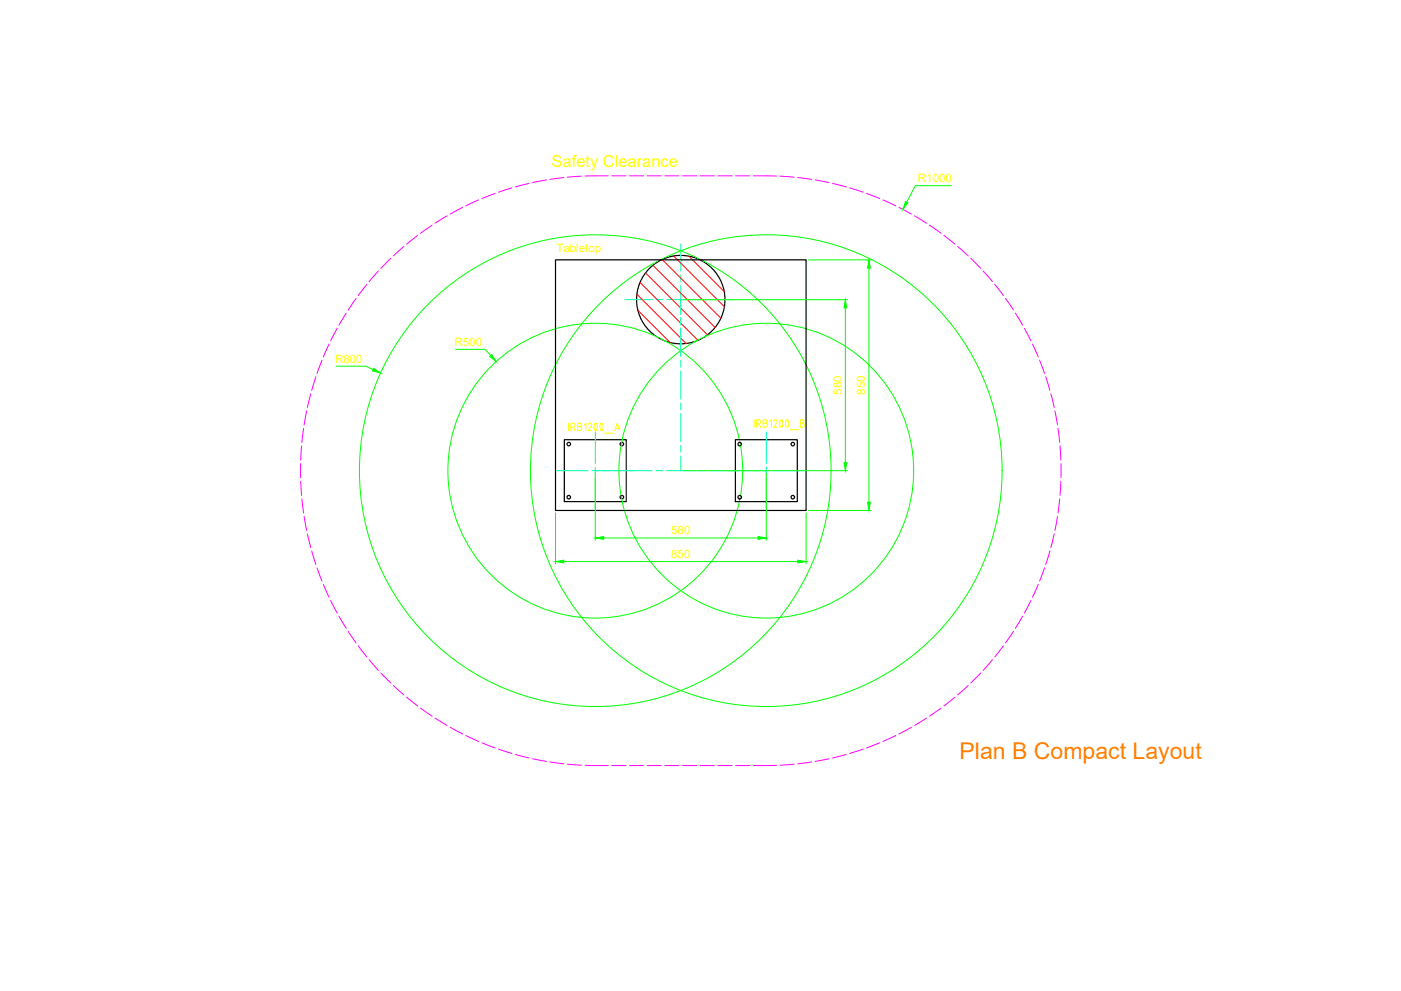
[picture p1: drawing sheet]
<svg xmlns="http://www.w3.org/2000/svg" width="594mm" height="420mm" viewBox="0 0 594 420" stroke-linecap="round" stroke-linejoin="round" font-family="sans-serif">
<!-- layer: AM_0 -->
<g fill="none" stroke="#000" stroke-width=".51">
<path d="M235.6 110.2h106.2v106.2h-106.2zM239.3 186.4h26.2v26.3h-26.2zM311.8 186.4h26.3v26.3h-26.3z"/>
<circle cx="288.7" cy="127" r="18.7"/>
<circle cx="241.2" cy="188.3" r=".75"/>
<circle cx="263.7" cy="188.3" r=".75"/>
<circle cx="313.7" cy="188.3" r=".75"/>
<circle cx="336.2" cy="188.3" r=".75"/>
<circle cx="241.2" cy="210.8" r=".75"/>
<circle cx="263.7" cy="210.8" r=".75"/>
<circle cx="313.7" cy="210.8" r=".75"/>
<circle cx="336.2" cy="210.8" r=".75"/>
</g>
<!-- layer: AM_7 -->
<g fill="none" stroke="#0ff" stroke-width=".42">
<path d="M288.7 103.4v11.7M288.7 116.5v3M265 127h11.7M278.2 127h3M282.7 127h12M288.7 121.1v12.2M288.7 134.6v3.2M288.7 139v12.3M296.2 127h3M300.7 127h11.7M288.7 152.8v3M288.7 157.3v12"/>
<path d="M288.7 170.8v3M288.7 175.3v12M235.9 199.6h13.5M250.9 199.6h25.7M252.4 183v13.6M252.4 198.1v3M278.1 199.6h3M288.7 193.3v6.3h-6.1M288.7 188.8v3M288.7 199.6h6.1M296.3 199.6h3M300.8 199.6h25.6"/>
<path d="M324.9 183v13.6M324.9 198.1v3M327.9 199.6h13.6M252.4 202.6v13.5M324.9 202.6v13.5"/>
</g>
<!-- layer: AM_8 -->
<path d="M271.4 119.8l24.6 24.5M273.7 115.7l26.3 26.3M276.9 112.5l26.3 26.4M280.8 110l24.9 24.9M285.7 108.5l21.5 21.6M292.1 108.6l15 15.1M270.1 124.8l20.8 20.9M270.5 131.6l13.7 13.6" fill="none" stroke="#f00" stroke-width=".42"/>
<!-- layer: AM_4 -->
<g fill="none" stroke="#0f0" stroke-width=".42">
<circle cx="252.4" cy="199.5" r="100"/>
<circle cx="252.4" cy="199.5" r="62.5"/>
<circle cx="324.9" cy="199.5" r="100"/>
<circle cx="324.9" cy="199.5" r="62.5"/>
</g>
<!-- layer: AM_3 -->
<g fill="none" stroke="#f0f" stroke-width=".42">
<path d="M217.1 79.7l-5.7 1.8M224.3 77.8l-5.8 1.4M231.7 76.3l-5.9 1.1M239.1 75.3l-5.9 .8M246.6 74.7l-6 .4M257.9 74.5l-9.8 .1M259.4 74.5h6M266.9 74.5h6M274.4 74.5h6M281.9 74.5h6M289.4 74.5h6M296.9 74.5h6"/>
<path d="M304.4 74.5h6M311.9 74.5h6M319.4 74.5l9.9 .1M330.8 74.7l6 .4M338.3 75.3l5.9 .8M345.7 76.3l5.9 1.1M353 77.8l5.9 1.4M360.3 79.7l5.7 1.8M177.1 99.8l-4.7 3.7M183.2 95.5l-4.9 3.4M189.6 91.5l-5.1 3.1M196.2 87.9l-5.3 2.9"/>
<path d="M203 84.8l-5.5 2.5M209.9 82l-5.5 2.2M367.4 82l5.6 2.2M374.4 84.8l5.4 2.5M381.2 87.9l5.3 2.9M387.8 91.5l5.1 3.1M394.1 95.5l4.9 3.4M400.3 99.8l4.7 3.7M160.5 114.9l-4 4.5M165.7 109.5l-4.2 4.3M171.3 104.5l-4.5 4M406.1 104.5l4.5 4"/>
<path d="M411.7 109.5l4.2 4.3M416.9 114.9l3.9 4.5M143 139.2l-2.8 5.3M146.8 132.7l-3.1 5.2M151 126.5l-3.4 5M155.5 120.6l-3.6 4.7M421.8 120.6l3.7 4.7M426.4 126.5l3.4 5M430.6 132.7l3.1 5.2M434.4 139.2l2.8 5.3M133.9 159.8l-1.7 5.7M136.5 152.7l-2.1 5.6"/>
<path d="M139.6 145.9l-2.5 5.4M437.8 145.9l2.5 5.4M440.8 152.7l2.1 5.6M443.4 159.7l1.8 5.8M130 174.2l-1 5.9M131.8 166.9l-1.5 5.9M445.6 166.9l1.4 5.9M447.3 174.2l1.1 5.9M127.5 196.6v6M127.9 189.1l-.4 6M128.7 181.6l-.7 6M448.6 181.6l.8 6"/>
<path d="M449.5 189.1l.3 6M449.9 196.6v5.9M127.5 204.1l.4 6M128 211.5l.7 6M129 219l1 5.9M448.4 219l-1.1 5.9M449.4 211.5l-.8 6M449.8 204l-.3 6M130.3 226.4l1.5 5.8M132.2 233.6l1.7 5.8M445.2 233.6l-1.8 5.8M447 226.3l-1.4 5.9"/>
<path d="M134.4 240.8l2.1 5.6M137.1 247.8l2.5 5.5M140.2 254.6l2.8 5.3M437.2 254.6l-2.8 5.3M440.3 247.8l-2.5 5.4M442.9 240.8l-2.1 5.6M143.7 261.2l3.1 5.2M147.6 267.7l3.4 4.9M151.9 273.8l3.7 4.8M156.5 279.7l4 4.5M420.8 279.7l-3.9 4.5M425.5 273.8l-3.7 4.7"/>
<path d="M429.8 267.6l-3.4 5M433.7 261.2l-3.1 5.2M161.5 285.3l4.2 4.3M166.8 290.6l4.5 4M172.4 295.6l4.7 3.7M405 295.6l-4.7 3.7M410.6 290.6l-4.5 4M415.9 285.3l-4.2 4.3M178.3 300.2l4.9 3.5M184.5 304.5l5.1 3.1M190.9 308.4l5.3 2.8M197.5 311.8l5.5 2.6"/>
<path d="M204.4 314.9l5.6 2.2M211.4 317.6l5.7 1.9M218.5 319.9l5.8 1.5M358.9 319.9l-5.8 1.5M366 317.6l-5.7 1.8M373 314.9l-5.6 2.2M379.8 311.8l-5.4 2.5M386.5 308.4l-5.3 2.8M392.9 304.5l-5.1 3.1M399.1 300.2l-5 3.4M225.8 321.7l5.9 1.1M233.2 323.1l5.9 .8"/>
<path d="M240.6 324l6 .4M248.1 324.5l9.8 .1M259.4 324.6h6M266.9 324.6h6M274.4 324.6h6M281.9 324.6h6M289.4 324.6h6M296.9 324.6h6M304.4 324.6h6M311.9 324.6h6M329.3 324.5l-9.9 .1M336.8 324l-6 .4"/>
<path d="M344.2 323.1l-5.9 .8M351.6 321.7l-5.9 1.1"/>
</g>
<!-- layer: AM_6 -->
<g fill="none" stroke="#ff0" stroke-width=".42">
<path d="M241.1 179.4v3.2M244.9 179.4h.9a.71 .71 0 0 1 .7 .7 .71 .71 0 0 1-.7 .7 .87 .87 0 0 1 .9 .9 .87 .87 0 0 1-.9 .9h-.9zM249.4 179.9a.71 .71 0 0 1 1-.5 .71 .71 0 0 1 .4 1.1M252.3 179.6l.1-.1a1.78 1.78 0 0 1 .6 2.9l-.2 .1a1.79 1.79 0 0 1-.5-2.9zM254.7 179.6l.2-.1a1.78 1.78 0 0 1 .5 2.9l-.1 .1a1.79 1.79 0 0 1-.6-2.9zM319.8 178v3.1M320.8 179.7h.9a.88 .88 0 0 0 .9-.8 .88 .88 0 0 0-.9-.9h-.9v3.1M321.9 179.7l.7 1.4M323.6 178h.9a.7 .7 0 0 1 .7 .7 .7 .7 0 0 1-.7 .7 .88 .88 0 0 1 .9 .8 .88 .88 0 0 1-.9 .9h-.9zM323.6 179.4h.9M326.4 178.7l.7-.7v3.1M328.1 178.5a.71 .71 0 0 1 1-.5 .71 .71 0 0 1 .4 1l-1.3 2.1h1.4"/>
<path d="M331 178.1l.1-.1a1.78 1.78 0 0 1 .6 2.9l-.2 .2a1.79 1.79 0 0 1-.5-3zM333.4 178.1l.2-.1a1.78 1.78 0 0 1 .5 2.9l-.1 .2a1.78 1.78 0 0 1-.6-3zM339.4 179.4h.8M340.2 177.9a.71 .71 0 0 1 .7 .8 .71 .71 0 0 1-.7 .7 .88 .88 0 0 1 .9 .8 .88 .88 0 0 1-.9 .9M340.2 178h-.8v3.1h.8M242.1 181.2h.9a.88 .88 0 0 0 .9-.9 .88 .88 0 0 0-.9-.9h-.9v3.2M243.2 181.2l.7 1.4M244.9 180.8h.9M247.7 180.1l.7-.7v3.2M250.8 180.5l-1.3 2.1h1.4M256.3 183.6h3.9M260.7 182.6l1-3.2 1.1 3.2"/>
<path d="M261 181.7h1.5M335 182.2h3.9"/>
</g>
<!-- layer: AM_5 -->
<g fill="none" stroke="#0f0" stroke-width=".42">
<path d="M403.4 78.7h-15.3l-3.6 7M342.8 110.2h26.7M368.5 113.7v99.2M289.7 127.1h69.8M358.5 130.6v65.4M142.5 155.3h12.5l3.2 1.4M193.1 148.1h12.6l2.4 2.6M289.7 199.6h69.8M235.6 217.4v21.7M252.4 200.6v28.5M324.9 200.6v28.5M341.8 217.4v21.7"/>
<path d="M342.8 216.4h26.7M239 238.1h99.3M255.9 228.1h65.5"/>
</g>
<g fill="#0f0" stroke="#0f0" stroke-width=".42">
<path d="M252.4 228.1l3.5-.6v1.2z"/>
<path d="M321.4 227.5l3.5 .6-3.5 .6z"/>
<path d="M235.6 238.1l3.4-.6v1.2z"/>
<path d="M338.3 237.5l3.5 .6-3.5 .6z"/>
<path d="M358.5 127.1l.5 3.5h-1.1z"/>
<path d="M357.9 196h1.1l-.5 3.6z"/>
<path d="M367.9 212.9h1.2l-.6 3.5z"/>
<path d="M368.5 110.2l.6 3.5h-1.2z"/>
<path d="M207.6 151.1l.9-.8 1.9 3z"/>
<path d="M158.5 156.2l2.9 2-3.4-1z"/>
<path d="M384 85.4l1 .6-2.1 2.8z"/>
</g>
<text font-size="9.8" fill="#ff7f00" x="406.9" y="322">Plan B Compact Layout</text>
<text font-size="7" fill="#ff0" x="233.9" y="70.8">Safety Clearance</text>
<g font-size="4.9" fill="#ff0">
<text x="389.2" y="77.2">R1000</text>
<text x="235.9" y="106.6">Tabletop</text>
<text x="192.7" y="146.6">R500</text>
<text x="142.1" y="153.7">R800</text>
<text x="356.9" y="167.4" transform="rotate(-90 356.9 167.4)">580</text>
<text x="366.9" y="167.4" transform="rotate(-90 366.9 167.4)">850</text>
<text x="284.6" y="226.5">580</text>
<text x="284.6" y="236.5">850</text>
</g>
</svg>
